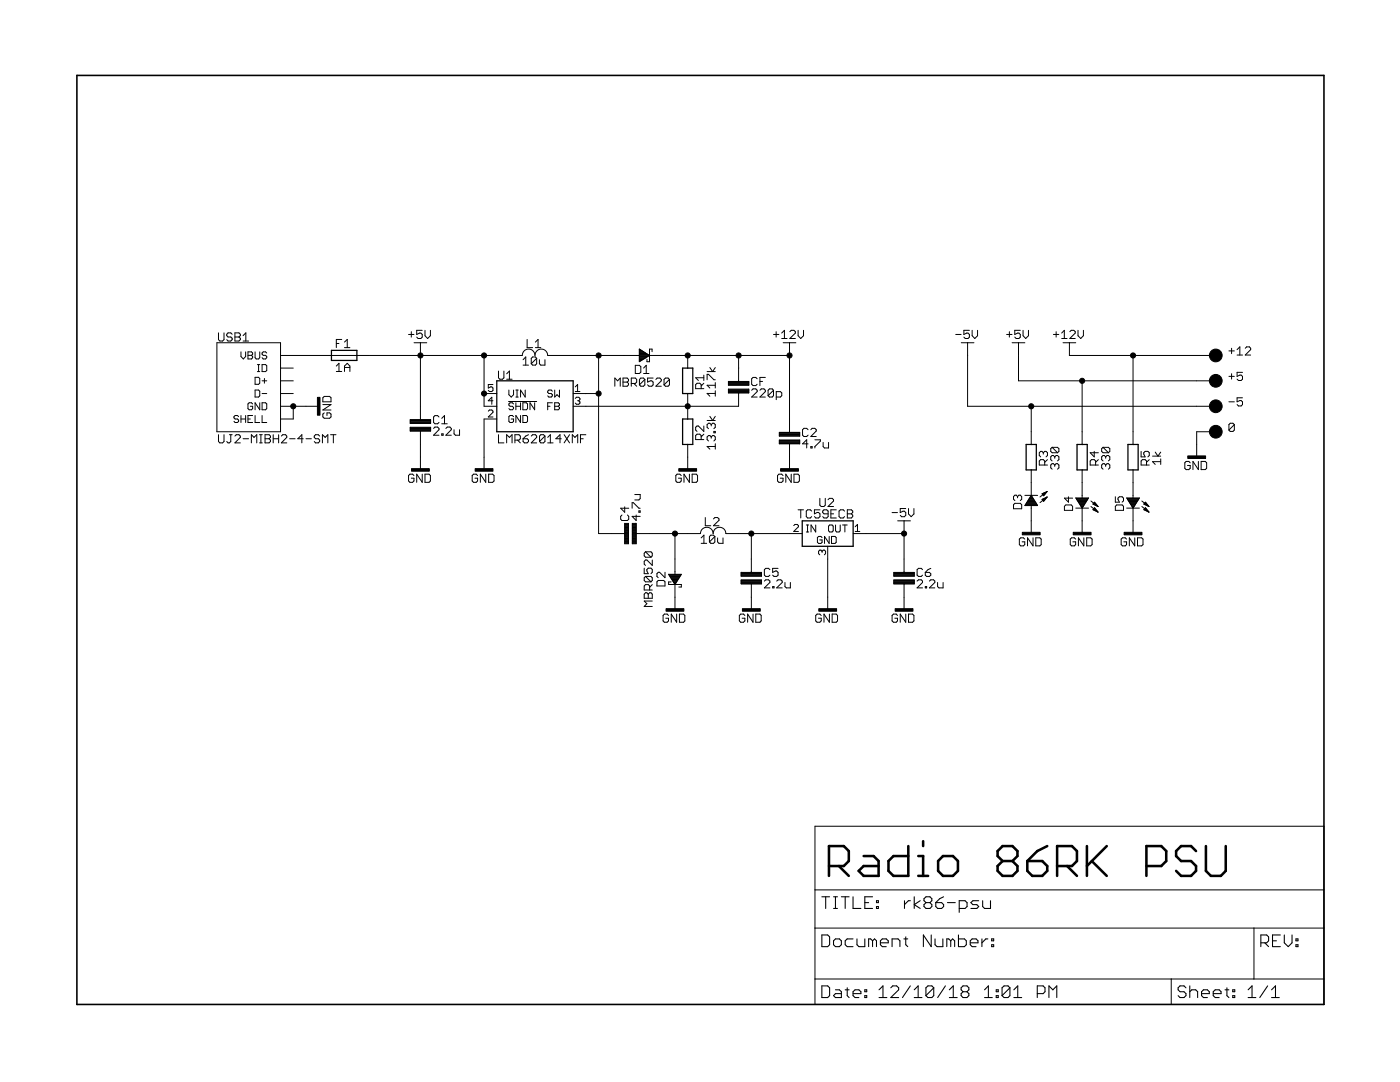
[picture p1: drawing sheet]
<?xml version="1.0" encoding="utf-8"?>
<!DOCTYPE eagle SYSTEM "eagle.dtd">
<eagle version="7.7.0">
<drawing>
<settings>
<setting alwaysvectorfont="yes"/>
<setting verticaltext="up"/>
</settings>
<grid distance="0.1" unitdist="inch" unit="inch" style="lines" multiple="1" display="no" altdistance="0.01" altunitdist="inch" altunit="inch"/>
<schematic xreflabel="%F%N/%S.%C%R" xrefpart="/%S.%C%R">
<libraries>
<library name="frames">
<symbols>
<symbol name="LETTER_L">
<frame x1="0" y1="0" x2="248.92" y2="185.42" columns="12" rows="17" layer="94" border-left="no" border-top="no" border-right="no" border-bottom="no"/>
</symbol>
<symbol name="DOCFIELD">
<wire x1="0" y1="0" x2="71.12" y2="0" width="0.1016" layer="94"/>
<wire x1="101.6" y1="15.24" x2="87.63" y2="15.24" width="0.1016" layer="94"/>
<wire x1="0" y1="0" x2="0" y2="5.08" width="0.1016" layer="94"/>
<wire x1="0" y1="5.08" x2="71.12" y2="5.08" width="0.1016" layer="94"/>
<wire x1="0" y1="5.08" x2="0" y2="15.24" width="0.1016" layer="94"/>
<wire x1="101.6" y1="15.24" x2="101.6" y2="5.08" width="0.1016" layer="94"/>
<wire x1="71.12" y1="5.08" x2="71.12" y2="0" width="0.1016" layer="94"/>
<wire x1="71.12" y1="5.08" x2="87.63" y2="5.08" width="0.1016" layer="94"/>
<wire x1="71.12" y1="0" x2="101.6" y2="0" width="0.1016" layer="94"/>
<wire x1="87.63" y1="15.24" x2="87.63" y2="5.08" width="0.1016" layer="94"/>
<wire x1="87.63" y1="15.24" x2="0" y2="15.24" width="0.1016" layer="94"/>
<wire x1="87.63" y1="5.08" x2="101.6" y2="5.08" width="0.1016" layer="94"/>
<wire x1="101.6" y1="5.08" x2="101.6" y2="0" width="0.1016" layer="94"/>
<wire x1="0" y1="15.24" x2="0" y2="22.86" width="0.1016" layer="94"/>
<wire x1="101.6" y1="35.56" x2="0" y2="35.56" width="0.1016" layer="94"/>
<wire x1="101.6" y1="35.56" x2="101.6" y2="22.86" width="0.1016" layer="94"/>
<wire x1="0" y1="22.86" x2="101.6" y2="22.86" width="0.1016" layer="94"/>
<wire x1="0" y1="22.86" x2="0" y2="35.56" width="0.1016" layer="94"/>
<wire x1="101.6" y1="22.86" x2="101.6" y2="15.24" width="0.1016" layer="94"/>
<text x="1.27" y="1.27" size="2.54" layer="94">Date:</text>
<text x="12.7" y="1.27" size="2.54" layer="94">&gt;LAST_DATE_TIME</text>
<text x="72.39" y="1.27" size="2.54" layer="94">Sheet:</text>
<text x="86.36" y="1.27" size="2.54" layer="94">&gt;SHEET</text>
<text x="88.9" y="11.43" size="2.54" layer="94">REV:</text>
<text x="1.27" y="19.05" size="2.54" layer="94">TITLE:</text>
<text x="1.27" y="11.43" size="2.54" layer="94">Document Number:</text>
<text x="17.78" y="19.05" size="2.54" layer="94">&gt;DRAWING_NAME</text>
</symbol>
</symbols>
<devicesets>
<deviceset name="LETTER_L" prefix="FRAME" uservalue="yes">
<gates>
<gate name="G$1" symbol="LETTER_L" x="0" y="0"/>
<gate name="G$2" symbol="DOCFIELD" x="147.32" y="0" addlevel="must"/>
</gates>
<devices>
<device name="">
<technologies>
<technology name=""/>
</technologies>
</device>
</devices>
</deviceset>
</devicesets>
</library>
<library name="1_eagle_lib">
<symbols>
<symbol name="LMR62014">
<pin name="VIN" x="-10.16" y="2.54" length="short" direction="in"/>
<pin name="SW" x="10.16" y="2.54" length="short" direction="pas" rot="R180"/>
<pin name="!SHDN" x="-10.16" y="0" length="short" direction="in"/>
<pin name="GND" x="-10.16" y="-2.54" length="short" direction="pwr"/>
<pin name="FB" x="10.16" y="0" length="short" direction="in" rot="R180"/>
<wire x1="-7.62" y1="5.08" x2="7.62" y2="5.08" width="0.254" layer="94"/>
<wire x1="7.62" y1="5.08" x2="7.62" y2="-5.08" width="0.254" layer="94"/>
<wire x1="7.62" y1="-5.08" x2="-7.62" y2="-5.08" width="0.254" layer="94"/>
<wire x1="-7.62" y1="-5.08" x2="-7.62" y2="5.08" width="0.254" layer="94"/>
<text x="-7.366" y="5.334" size="1.778" layer="95">&gt;NAME</text>
<text x="-7.366" y="-5.588" size="1.778" layer="96" align="top-left">&gt;VALUE</text>
</symbol>
<symbol name="INDUCTOR">
<pin name="P$1" x="-5.08" y="0" visible="off" length="short" direction="pas" swaplevel="1"/>
<pin name="P$2" x="5.08" y="0" visible="off" length="short" direction="pas" swaplevel="1" rot="R180"/>
<wire x1="-2.54" y1="0" x2="0" y2="0" width="0.1524" layer="94" curve="-180"/>
<wire x1="0" y1="0" x2="2.54" y2="0" width="0.1524" layer="94" curve="-180"/>
<text x="0" y="1.4859" size="1.778" layer="95" align="bottom-center">&gt;NAME</text>
<text x="0" y="-0.2413" size="1.778" layer="96" align="top-center">&gt;VALUE</text>
</symbol>
<symbol name="GND">
<pin name="GND" x="0" y="2.54" visible="off" length="short" direction="sup" rot="R270"/>
<text x="0" y="-0.762" size="1.778" layer="97" align="top-center">&gt;VALUE</text>
<rectangle x1="-1.778" y1="-0.254" x2="1.778" y2="0.254" layer="94"/>
</symbol>
<symbol name="CAPACITOR_FAT">
<pin name="P$1" x="0" y="-2.54" visible="off" length="short" direction="pas" swaplevel="1" rot="R90"/>
<pin name="P$2" x="0" y="5.08" visible="off" length="short" direction="pas" swaplevel="1" rot="R270"/>
<polygon width="0.1524" layer="94">
<vertex x="-2.032" y="2.413"/>
<vertex x="2.032" y="2.413"/>
<vertex x="2.032" y="1.651"/>
<vertex x="-2.032" y="1.651"/>
</polygon>
<polygon width="0.1524" layer="94">
<vertex x="-2.032" y="0.889"/>
<vertex x="2.032" y="0.889"/>
<vertex x="2.032" y="0.127"/>
<vertex x="-2.032" y="0.127"/>
</polygon>
<wire x1="0" y1="2.54" x2="0" y2="2.413" width="0.1524" layer="94"/>
<wire x1="0" y1="0" x2="0" y2="0.127" width="0.1524" layer="94"/>
<text x="2.54" y="1.524" size="1.778" layer="95">&gt;NAME</text>
<text x="2.54" y="1.016" size="1.778" layer="96" align="top-left">&gt;VALUE</text>
</symbol>
<symbol name="+5V">
<pin name="+5V" x="0" y="-2.54" visible="off" length="short" direction="sup" rot="R90"/>
<text x="0" y="0.762" size="1.778" layer="96" align="bottom-center">&gt;VALUE</text>
<wire x1="-1.27" y1="0" x2="0" y2="0" width="0.1524" layer="94"/>
<wire x1="0" y1="0" x2="1.27" y2="0" width="0.1524" layer="94"/>
</symbol>
<symbol name="DIODE_SCHOTTKY">
<wire x1="0" y1="1.27" x2="0" y2="-1.27" width="0.1524" layer="94"/>
<pin name="A" x="-5.08" y="0" visible="off" length="short" direction="pas"/>
<pin name="K" x="2.54" y="0" visible="off" length="short" direction="pas" rot="R180"/>
<wire x1="-2.54" y1="0" x2="-2.032" y2="0" width="0.1524" layer="94"/>
<text x="-1.27" y="-1.905" size="1.778" layer="95" rot="R180" align="bottom-center">&gt;NAME</text>
<text x="-1.27" y="-4.445" size="1.778" layer="96" align="top-center">&gt;VALUE</text>
<polygon width="0.1524" layer="94">
<vertex x="-2.032" y="1.27"/>
<vertex x="0" y="0"/>
<vertex x="-2.032" y="-1.27"/>
</polygon>
<wire x1="0" y1="1.27" x2="0.508" y2="1.27" width="0.1524" layer="94"/>
<wire x1="0.508" y1="1.27" x2="0.508" y2="0.762" width="0.1524" layer="94"/>
<wire x1="0" y1="-1.27" x2="-0.508" y2="-1.27" width="0.1524" layer="94"/>
<wire x1="-0.508" y1="-1.27" x2="-0.508" y2="-0.762" width="0.1524" layer="94"/>
</symbol>
<symbol name="RESISTOR">
<wire x1="-2.54" y1="1.016" x2="2.54" y2="1.016" width="0.254" layer="94"/>
<wire x1="2.54" y1="1.016" x2="2.54" y2="0" width="0.254" layer="94"/>
<wire x1="2.54" y1="0" x2="2.54" y2="-1.016" width="0.254" layer="94"/>
<wire x1="2.54" y1="-1.016" x2="-2.54" y2="-1.016" width="0.254" layer="94"/>
<wire x1="-2.54" y1="-1.016" x2="-2.54" y2="0" width="0.254" layer="94"/>
<pin name="P$1" x="-5.08" y="0" visible="off" length="short" direction="pas" swaplevel="1"/>
<pin name="P$2" x="5.08" y="0" visible="off" length="short" direction="pas" swaplevel="1" rot="R180"/>
<wire x1="-2.54" y1="0" x2="-2.54" y2="1.016" width="0.254" layer="94"/>
<text x="0" y="-3.81" size="1.778" layer="96" align="top-center">&gt;VALUE</text>
<text x="0" y="-1.524" size="1.778" layer="95" rot="R180" align="bottom-center">&gt;NAME</text>
</symbol>
<symbol name="+12V">
<pin name="+12V" x="0" y="-2.54" visible="off" length="short" direction="sup" rot="R90"/>
<text x="0" y="0.762" size="1.778" layer="96" align="bottom-center">&gt;VALUE</text>
<wire x1="-1.27" y1="0" x2="0" y2="0" width="0.1524" layer="94"/>
<wire x1="0" y1="0" x2="1.27" y2="0" width="0.1524" layer="94"/>
</symbol>
<symbol name="VREG_3PIN_FIXED">
<pin name="IN" x="-7.62" y="0" visible="pad" length="short" direction="in"/>
<pin name="OUT" x="7.62" y="0" visible="pad" length="short" direction="pas" rot="R180"/>
<pin name="GND" x="0" y="-5.08" visible="pad" length="short" direction="pwr" rot="R90"/>
<wire x1="-5.08" y1="2.54" x2="5.08" y2="2.54" width="0.254" layer="94"/>
<wire x1="5.08" y1="2.54" x2="5.08" y2="-2.54" width="0.254" layer="94"/>
<wire x1="5.08" y1="-2.54" x2="-5.08" y2="-2.54" width="0.254" layer="94"/>
<wire x1="-5.08" y1="-2.54" x2="-5.08" y2="2.54" width="0.254" layer="94"/>
<text x="0" y="-2.032" size="1.524" layer="97" align="bottom-center">GND</text>
<text x="-4.318" y="1.016" size="1.524" layer="97" align="center-left">IN</text>
<text x="4.318" y="1.016" size="1.524" layer="97" align="center-right">OUT</text>
<text x="0" y="5.334" size="1.778" layer="95" align="bottom-center">&gt;NAME</text>
<text x="-0.254" y="3.048" size="1.778" layer="96" align="bottom-center">&gt;VALUE</text>
</symbol>
<symbol name="-5V">
<pin name="-5V" x="0" y="-2.54" visible="off" length="short" direction="sup" rot="R90"/>
<text x="0" y="0.762" size="1.778" layer="96" align="bottom-center">&gt;VALUE</text>
<wire x1="-1.27" y1="0" x2="0" y2="0" width="0.1524" layer="94"/>
<wire x1="0" y1="0" x2="1.27" y2="0" width="0.1524" layer="94"/>
</symbol>
<symbol name="USB5">
<pin name="GND" x="10.16" y="-2.54" visible="pin" length="short" direction="pas" rot="R180"/>
<pin name="D+" x="10.16" y="2.54" visible="pin" length="short" direction="pas" rot="R180"/>
<pin name="ID" x="10.16" y="5.08" visible="pin" length="short" direction="pas" rot="R180"/>
<pin name="SHELL" x="10.16" y="-5.08" visible="pin" length="short" direction="pas" rot="R180"/>
<pin name="D-" x="10.16" y="0" visible="pin" length="short" direction="pas" rot="R180"/>
<wire x1="7.62" y1="10.16" x2="7.62" y2="-7.62" width="0.1524" layer="94"/>
<wire x1="7.62" y1="-7.62" x2="-5.08" y2="-7.62" width="0.1524" layer="94"/>
<wire x1="-5.08" y1="-7.62" x2="-5.08" y2="10.16" width="0.1524" layer="94"/>
<wire x1="-5.08" y1="10.16" x2="7.62" y2="10.16" width="0.1524" layer="94"/>
<text x="-4.826" y="10.414" size="1.778" layer="95">&gt;NAME</text>
<text x="-4.826" y="-8.128" size="1.778" layer="96" align="top-left">&gt;VALUE</text>
<pin name="VBUS" x="10.16" y="7.62" visible="pin" length="short" direction="pas" rot="R180"/>
</symbol>
<symbol name="FUSE">
<wire x1="-2.54" y1="1.016" x2="2.54" y2="1.016" width="0.254" layer="94"/>
<wire x1="2.54" y1="1.016" x2="2.54" y2="0" width="0.254" layer="94"/>
<wire x1="2.54" y1="0" x2="2.54" y2="-1.016" width="0.254" layer="94"/>
<wire x1="2.54" y1="-1.016" x2="-2.54" y2="-1.016" width="0.254" layer="94"/>
<wire x1="-2.54" y1="-1.016" x2="-2.54" y2="0" width="0.254" layer="94"/>
<pin name="P$1" x="-5.08" y="0" visible="off" length="short" direction="pas" swaplevel="1"/>
<pin name="P$2" x="5.08" y="0" visible="off" length="short" direction="pas" swaplevel="1" rot="R180"/>
<text x="0" y="-1.5113" size="1.778" layer="96" align="top-center">&gt;VALUE</text>
<text x="0" y="1.4859" size="1.778" layer="95" align="bottom-center">&gt;NAME</text>
<wire x1="-2.54" y1="0" x2="-2.54" y2="1.016" width="0.254" layer="94"/>
<wire x1="-2.54" y1="0" x2="2.54" y2="0" width="0.1524" layer="94"/>
</symbol>
<symbol name="WIREPAD">
<circle x="1.27" y="0" radius="1.27" width="0" layer="94"/>
<text x="3.81" y="0" size="1.778" layer="95">&gt;NAME</text>
<pin name="P$1" x="-2.54" y="0" visible="off" length="short" direction="pas"/>
</symbol>
<symbol name="DIODE_LED">
<text x="-1.11125" y="-1.8415" size="1.778" layer="95" align="top-center">&gt;NAME</text>
<text x="-1.11125" y="-3.8735" size="1.778" layer="96" align="top-center">&gt;VALUE</text>
<wire x1="0" y1="1.27" x2="0" y2="-1.27" width="0.1524" layer="94"/>
<pin name="A" x="-5.08" y="0" visible="off" length="short" direction="pas"/>
<pin name="K" x="2.54" y="0" visible="off" length="short" direction="pas" rot="R180"/>
<wire x1="-2.54" y1="0" x2="-2.032" y2="0" width="0.1524" layer="94"/>
<polygon width="0.1524" layer="94">
<vertex x="-2.032" y="1.27"/>
<vertex x="0" y="0"/>
<vertex x="-2.032" y="-1.27"/>
</polygon>
<wire x1="-1.42875" y1="1.74625" x2="-0.3175" y2="3.175" width="0.1524" layer="94"/>
<wire x1="-0.3175" y1="1.74625" x2="0.79375" y2="3.175" width="0.1524" layer="94"/>
<polygon width="0.1524" layer="94">
<vertex x="-0.3175" y="3.175"/>
<vertex x="-1.190228125" y="2.47083125"/>
<vertex x="-0.79906875" y="2.1533375"/>
</polygon>
<polygon width="0.1524" layer="94">
<vertex x="0.79375" y="3.175"/>
<vertex x="-0.078978125" y="2.47083125"/>
<vertex x="0.31218125" y="2.1533375"/>
</polygon>
</symbol>
</symbols>
<devicesets>
<deviceset name="LMR62014" prefix="U">
<gates>
<gate name="G$1" symbol="LMR62014" x="0" y="0"/>
</gates>
<devices>
<device name="XMF" package="SOT23-5">
<connects>
<connect gate="G$1" pin="!SHDN" pad="4"/>
<connect gate="G$1" pin="FB" pad="3"/>
<connect gate="G$1" pin="GND" pad="2"/>
<connect gate="G$1" pin="SW" pad="1"/>
<connect gate="G$1" pin="VIN" pad="5"/>
</connects>
<technologies>
<technology name=""/>
</technologies>
</device>
</devices>
</deviceset>
<deviceset name="INDUCTOR_FIXED" prefix="L" uservalue="yes">
<gates>
<gate name="G$1" symbol="INDUCTOR" x="0" y="0"/>
</gates>
<devices>
<device name="XFL4020" package="COILCRAFT_XFL4020">
<connects>
<connect gate="G$1" pin="P$1" pad="1"/>
<connect gate="G$1" pin="P$2" pad="2"/>
</connects>
<technologies>
<technology name=""/>
</technologies>
</device>
<device name="XTL7030" package="COILCRAFT_XTL7030">
<connects>
<connect gate="G$1" pin="P$1" pad="1"/>
<connect gate="G$1" pin="P$2" pad="2"/>
</connects>
<technologies>
<technology name=""/>
</technologies>
</device>
<device name="0603" package="0603">
<connects>
<connect gate="G$1" pin="P$1" pad="1"/>
<connect gate="G$1" pin="P$2" pad="2"/>
</connects>
<technologies>
<technology name=""/>
</technologies>
</device>
<device name="0805" package="0805">
<connects>
<connect gate="G$1" pin="P$1" pad="1"/>
<connect gate="G$1" pin="P$2" pad="2"/>
</connects>
<technologies>
<technology name=""/>
</technologies>
</device>
<device name="1206" package="1206">
<connects>
<connect gate="G$1" pin="P$1" pad="1"/>
<connect gate="G$1" pin="P$2" pad="2"/>
</connects>
<technologies>
<technology name=""/>
</technologies>
</device>
<device name="SRN6045TA" package="BOUNRNS_SRN6045TA">
<connects>
<connect gate="G$1" pin="P$1" pad="P$1"/>
<connect gate="G$1" pin="P$2" pad="P$2"/>
</connects>
<technologies>
<technology name=""/>
</technologies>
</device>
</devices>
</deviceset>
<deviceset name="GND" prefix="GND">
<gates>
<gate name="GND" symbol="GND" x="0" y="0"/>
</gates>
<devices>
<device name="">
<technologies>
<technology name=""/>
</technologies>
</device>
</devices>
</deviceset>
<deviceset name="CAPACITOR_SMD" prefix="C" uservalue="yes">
<gates>
<gate name="G$1" symbol="CAPACITOR_FAT" x="0" y="-2.54"/>
</gates>
<devices>
<device name="0603" package="0603">
<connects>
<connect gate="G$1" pin="P$1" pad="1"/>
<connect gate="G$1" pin="P$2" pad="2"/>
</connects>
<technologies>
<technology name=""/>
</technologies>
</device>
<device name="0805" package="0805">
<connects>
<connect gate="G$1" pin="P$1" pad="1"/>
<connect gate="G$1" pin="P$2" pad="2"/>
</connects>
<technologies>
<technology name=""/>
</technologies>
</device>
<device name="1206" package="1206">
<connects>
<connect gate="G$1" pin="P$1" pad="1"/>
<connect gate="G$1" pin="P$2" pad="2"/>
</connects>
<technologies>
<technology name=""/>
</technologies>
</device>
</devices>
</deviceset>
<deviceset name="+5V" prefix="+5V">
<gates>
<gate name="+5V" symbol="+5V" x="0" y="0"/>
</gates>
<devices>
<device name="">
<technologies>
<technology name=""/>
</technologies>
</device>
</devices>
</deviceset>
<deviceset name="MBR0520" prefix="D">
<gates>
<gate name="G$1" symbol="DIODE_SCHOTTKY" x="0" y="0"/>
</gates>
<devices>
<device name="" package="SOD123">
<connects>
<connect gate="G$1" pin="A" pad="A"/>
<connect gate="G$1" pin="K" pad="K"/>
</connects>
<technologies>
<technology name=""/>
</technologies>
</device>
</devices>
</deviceset>
<deviceset name="RESISTOR" prefix="R" uservalue="yes">
<gates>
<gate name="G$1" symbol="RESISTOR" x="0" y="0"/>
</gates>
<devices>
<device name="50" package="CMF50">
<connects>
<connect gate="G$1" pin="P$1" pad="1"/>
<connect gate="G$1" pin="P$2" pad="2"/>
</connects>
<technologies>
<technology name=""/>
</technologies>
</device>
<device name="55" package="CMF55">
<connects>
<connect gate="G$1" pin="P$1" pad="1"/>
<connect gate="G$1" pin="P$2" pad="2"/>
</connects>
<technologies>
<technology name=""/>
</technologies>
</device>
<device name="60" package="CMF60">
<connects>
<connect gate="G$1" pin="P$1" pad="1"/>
<connect gate="G$1" pin="P$2" pad="2"/>
</connects>
<technologies>
<technology name=""/>
</technologies>
</device>
<device name="70" package="CMF70">
<connects>
<connect gate="G$1" pin="P$1" pad="1"/>
<connect gate="G$1" pin="P$2" pad="2"/>
</connects>
<technologies>
<technology name=""/>
</technologies>
</device>
<device name="50(V)" package="CMF50_VERTICAL">
<connects>
<connect gate="G$1" pin="P$1" pad="1"/>
<connect gate="G$1" pin="P$2" pad="2"/>
</connects>
<technologies>
<technology name=""/>
</technologies>
</device>
<device name="55(V)" package="CMF55_VERTICAL">
<connects>
<connect gate="G$1" pin="P$1" pad="1"/>
<connect gate="G$1" pin="P$2" pad="2"/>
</connects>
<technologies>
<technology name=""/>
</technologies>
</device>
<device name="60(V)" package="CMF60_VERTICAL">
<connects>
<connect gate="G$1" pin="P$1" pad="1"/>
<connect gate="G$1" pin="P$2" pad="2"/>
</connects>
<technologies>
<technology name=""/>
</technologies>
</device>
<device name="70(V)" package="CMF70_VERTICAL">
<connects>
<connect gate="G$1" pin="P$1" pad="1"/>
<connect gate="G$1" pin="P$2" pad="2"/>
</connects>
<technologies>
<technology name=""/>
</technologies>
</device>
<device name="MMA0204" package="MMA0204">
<connects>
<connect gate="G$1" pin="P$1" pad="1"/>
<connect gate="G$1" pin="P$2" pad="2"/>
</connects>
<technologies>
<technology name=""/>
</technologies>
</device>
<device name="MMB0207" package="MMB0207">
<connects>
<connect gate="G$1" pin="P$1" pad="1"/>
<connect gate="G$1" pin="P$2" pad="2"/>
</connects>
<technologies>
<technology name=""/>
</technologies>
</device>
<device name="MMU0102" package="MMU0102">
<connects>
<connect gate="G$1" pin="P$1" pad="1"/>
<connect gate="G$1" pin="P$2" pad="2"/>
</connects>
<technologies>
<technology name=""/>
</technologies>
</device>
<device name="0603" package="0603">
<connects>
<connect gate="G$1" pin="P$1" pad="1"/>
<connect gate="G$1" pin="P$2" pad="2"/>
</connects>
<technologies>
<technology name=""/>
</technologies>
</device>
<device name="0805" package="0805">
<connects>
<connect gate="G$1" pin="P$1" pad="1"/>
<connect gate="G$1" pin="P$2" pad="2"/>
</connects>
<technologies>
<technology name=""/>
</technologies>
</device>
<device name="1206" package="1206">
<connects>
<connect gate="G$1" pin="P$1" pad="1"/>
<connect gate="G$1" pin="P$2" pad="2"/>
</connects>
<technologies>
<technology name=""/>
</technologies>
</device>
<device name="RWS7" package="RWS7">
<connects>
<connect gate="G$1" pin="P$1" pad="1"/>
<connect gate="G$1" pin="P$2" pad="2"/>
</connects>
<technologies>
<technology name=""/>
</technologies>
</device>
<device name="2512" package="2512">
<connects>
<connect gate="G$1" pin="P$1" pad="P$1"/>
<connect gate="G$1" pin="P$2" pad="P$2"/>
</connects>
<technologies>
<technology name=""/>
</technologies>
</device>
<device name="_MK" package="CADDOCK_MK">
<connects>
<connect gate="G$1" pin="P$1" pad="1"/>
<connect gate="G$1" pin="P$2" pad="2"/>
</connects>
<technologies>
<technology name=""/>
</technologies>
</device>
</devices>
</deviceset>
<deviceset name="+12V" prefix="+12V">
<gates>
<gate name="+12V" symbol="+12V" x="0" y="0"/>
</gates>
<devices>
<device name="">
<technologies>
<technology name=""/>
</technologies>
</device>
</devices>
</deviceset>
<deviceset name="TC59" prefix="U">
<gates>
<gate name="G$1" symbol="VREG_3PIN_FIXED" x="0" y="0"/>
</gates>
<devices>
<device name="ECB" package="SOT23-3">
<connects>
<connect gate="G$1" pin="GND" pad="3"/>
<connect gate="G$1" pin="IN" pad="2"/>
<connect gate="G$1" pin="OUT" pad="1"/>
</connects>
<technologies>
<technology name=""/>
</technologies>
</device>
</devices>
</deviceset>
<deviceset name="-5V" prefix="-5V">
<gates>
<gate name="-5V" symbol="-5V" x="0" y="0"/>
</gates>
<devices>
<device name="">
<technologies>
<technology name=""/>
</technologies>
</device>
</devices>
</deviceset>
<deviceset name="USB" prefix="USB">
<gates>
<gate name="G$1" symbol="USB5" x="0" y="-2.54"/>
</gates>
<devices>
<device name="_UE25BE5510H" package="UE25BE5510H">
<connects>
<connect gate="G$1" pin="D+" pad="3"/>
<connect gate="G$1" pin="D-" pad="2"/>
<connect gate="G$1" pin="GND" pad="5"/>
<connect gate="G$1" pin="ID" pad="4"/>
<connect gate="G$1" pin="SHELL" pad="CASE1 CASE2"/>
<connect gate="G$1" pin="VBUS" pad="1"/>
</connects>
<technologies>
<technology name=""/>
</technologies>
</device>
<device name="UJ2-MIBH2-4-SMT" package="UJ2-MIBH2-4-SMT">
<connects>
<connect gate="G$1" pin="D+" pad="3"/>
<connect gate="G$1" pin="D-" pad="2"/>
<connect gate="G$1" pin="GND" pad="5"/>
<connect gate="G$1" pin="ID" pad="4"/>
<connect gate="G$1" pin="SHELL" pad="S1 S2 S3 S4 S5"/>
<connect gate="G$1" pin="VBUS" pad="1"/>
</connects>
<technologies>
<technology name=""/>
</technologies>
</device>
</devices>
</deviceset>
<deviceset name="FUSE" prefix="F">
<gates>
<gate name="G$1" symbol="FUSE" x="0" y="0"/>
</gates>
<devices>
<device name="1812" package="1812">
<connects>
<connect gate="G$1" pin="P$1" pad="P$1"/>
<connect gate="G$1" pin="P$2" pad="P$2"/>
</connects>
<technologies>
<technology name=""/>
</technologies>
</device>
</devices>
</deviceset>
<deviceset name="WIREPAD" prefix="W">
<gates>
<gate name="PAD" symbol="WIREPAD" x="0" y="0"/>
</gates>
<devices>
<device name="_BOX" package="WIREPAD_BOX">
<connects>
<connect gate="PAD" pin="P$1" pad="P$1"/>
</connects>
<technologies>
<technology name=""/>
</technologies>
</device>
<device name="" package="WIREPAD">
<connects>
<connect gate="PAD" pin="P$1" pad="P$1"/>
</connects>
<technologies>
<technology name=""/>
</technologies>
</device>
<device name="_NT" package="WIREPAD_NOTHERMALS">
<connects>
<connect gate="PAD" pin="P$1" pad="P$1"/>
</connects>
<technologies>
<technology name=""/>
</technologies>
</device>
<device name="0.1" package="WIREPAD_0.10">
<connects>
<connect gate="PAD" pin="P$1" pad="P$1"/>
</connects>
<technologies>
<technology name=""/>
</technologies>
</device>
<device name="B.1" package="WIREPAD_0.10_BOX">
<connects>
<connect gate="PAD" pin="P$1" pad="P$1"/>
</connects>
<technologies>
<technology name=""/>
</technologies>
</device>
<device name="0.15" package="WIREPAD_0.15">
<connects>
<connect gate="PAD" pin="P$1" pad="P$1"/>
</connects>
<technologies>
<technology name=""/>
</technologies>
</device>
<device name="B.15" package="WIREPAD_0.15_BOX">
<connects>
<connect gate="PAD" pin="P$1" pad="P$1"/>
</connects>
<technologies>
<technology name=""/>
</technologies>
</device>
</devices>
</deviceset>
<deviceset name="LED" prefix="D" uservalue="yes">
<gates>
<gate name="G$1" symbol="DIODE_LED" x="0" y="0"/>
</gates>
<devices>
<device name="3MM" package="LED3MM">
<connects>
<connect gate="G$1" pin="A" pad="A"/>
<connect gate="G$1" pin="K" pad="K"/>
</connects>
<technologies>
<technology name=""/>
</technologies>
</device>
<device name="5MM" package="LED5MM">
<connects>
<connect gate="G$1" pin="A" pad="A"/>
<connect gate="G$1" pin="K" pad="K"/>
</connects>
<technologies>
<technology name=""/>
</technologies>
</device>
<device name="0805" package="0805POL">
<connects>
<connect gate="G$1" pin="A" pad="A"/>
<connect gate="G$1" pin="K" pad="K"/>
</connects>
<technologies>
<technology name=""/>
</technologies>
</device>
</devices>
</deviceset>
</devicesets>
</library>
</libraries>
<attributes>
</attributes>
<variantdefs>
</variantdefs>
<classes>
<class number="0" name="default" width="0" drill="0">
</class>
</classes>
<parts>
<part name="FRAME1" library="frames" deviceset="LETTER_L" device=""/>
<part name="U1" library="1_eagle_lib" deviceset="LMR62014" device="XMF"/>
<part name="L1" library="1_eagle_lib" deviceset="INDUCTOR_FIXED" device="SRN6045TA" value="10u"/>
<part name="GND1" library="1_eagle_lib" deviceset="GND" device=""/>
<part name="C1" library="1_eagle_lib" deviceset="CAPACITOR_SMD" device="1206" value="2.2u"/>
<part name="C2" library="1_eagle_lib" deviceset="CAPACITOR_SMD" device="1206" value="4.7u"/>
<part name="GND2" library="1_eagle_lib" deviceset="GND" device=""/>
<part name="+5V1" library="1_eagle_lib" deviceset="+5V" device=""/>
<part name="D1" library="1_eagle_lib" deviceset="MBR0520" device=""/>
<part name="R1" library="1_eagle_lib" deviceset="RESISTOR" device="0805" value="117k"/>
<part name="R2" library="1_eagle_lib" deviceset="RESISTOR" device="0805" value="13.3k"/>
<part name="GND3" library="1_eagle_lib" deviceset="GND" device=""/>
<part name="CF" library="1_eagle_lib" deviceset="CAPACITOR_SMD" device="0805" value="220p"/>
<part name="GND4" library="1_eagle_lib" deviceset="GND" device=""/>
<part name="+12V1" library="1_eagle_lib" deviceset="+12V" device=""/>
<part name="C4" library="1_eagle_lib" deviceset="CAPACITOR_SMD" device="1206" value="4.7u"/>
<part name="D2" library="1_eagle_lib" deviceset="MBR0520" device=""/>
<part name="GND5" library="1_eagle_lib" deviceset="GND" device=""/>
<part name="L2" library="1_eagle_lib" deviceset="INDUCTOR_FIXED" device="SRN6045TA" value="10u"/>
<part name="C5" library="1_eagle_lib" deviceset="CAPACITOR_SMD" device="1206" value="2.2u"/>
<part name="GND6" library="1_eagle_lib" deviceset="GND" device=""/>
<part name="U2" library="1_eagle_lib" deviceset="TC59" device="ECB"/>
<part name="GND7" library="1_eagle_lib" deviceset="GND" device=""/>
<part name="C6" library="1_eagle_lib" deviceset="CAPACITOR_SMD" device="1206" value="2.2u"/>
<part name="GND8" library="1_eagle_lib" deviceset="GND" device=""/>
<part name="-5V1" library="1_eagle_lib" deviceset="-5V" device=""/>
<part name="USB1" library="1_eagle_lib" deviceset="USB" device="UJ2-MIBH2-4-SMT" value="UJ2-MIBH2-4-SMT"/>
<part name="GND9" library="1_eagle_lib" deviceset="GND" device=""/>
<part name="F1" library="1_eagle_lib" deviceset="FUSE" device="1812" value="1A"/>
<part name="+12" library="1_eagle_lib" deviceset="WIREPAD" device="_BOX"/>
<part name="+5" library="1_eagle_lib" deviceset="WIREPAD" device="_BOX"/>
<part name="-5" library="1_eagle_lib" deviceset="WIREPAD" device="_BOX"/>
<part name="0" library="1_eagle_lib" deviceset="WIREPAD" device="_BOX"/>
<part name="GND10" library="1_eagle_lib" deviceset="GND" device=""/>
<part name="+12V2" library="1_eagle_lib" deviceset="+12V" device=""/>
<part name="+5V2" library="1_eagle_lib" deviceset="+5V" device=""/>
<part name="-5V2" library="1_eagle_lib" deviceset="-5V" device=""/>
<part name="R3" library="1_eagle_lib" deviceset="RESISTOR" device="0805" value="330"/>
<part name="R4" library="1_eagle_lib" deviceset="RESISTOR" device="0805" value="330"/>
<part name="R5" library="1_eagle_lib" deviceset="RESISTOR" device="0805" value="1k"/>
<part name="D3" library="1_eagle_lib" deviceset="LED" device="0805"/>
<part name="D4" library="1_eagle_lib" deviceset="LED" device="0805"/>
<part name="D5" library="1_eagle_lib" deviceset="LED" device="0805"/>
<part name="GND11" library="1_eagle_lib" deviceset="GND" device=""/>
<part name="GND12" library="1_eagle_lib" deviceset="GND" device=""/>
<part name="GND13" library="1_eagle_lib" deviceset="GND" device=""/>
</parts>
<sheets>
<sheet>
<plain>
<text x="149.86" y="25.4" size="6.4516" layer="97">Radio 86RK PSU</text>
</plain>
<instances>
<instance part="FRAME1" gate="G$1" x="0" y="0"/>
<instance part="FRAME1" gate="G$2" x="147.32" y="0"/>
<instance part="U1" gate="G$1" x="91.44" y="119.38"/>
<instance part="L1" gate="G$1" x="91.44" y="129.54"/>
<instance part="GND1" gate="GND" x="81.28" y="106.68"/>
<instance part="C1" gate="G$1" x="68.58" y="114.3"/>
<instance part="C2" gate="G$1" x="142.24" y="111.76"/>
<instance part="GND2" gate="GND" x="68.58" y="106.68"/>
<instance part="+5V1" gate="+5V" x="68.58" y="132.08"/>
<instance part="D1" gate="G$1" x="114.3" y="129.54"/>
<instance part="R1" gate="G$1" x="121.92" y="124.46" rot="R90"/>
<instance part="R2" gate="G$1" x="121.92" y="114.3" rot="R90"/>
<instance part="GND3" gate="GND" x="121.92" y="106.68"/>
<instance part="CF" gate="G$1" x="132.08" y="121.92"/>
<instance part="GND4" gate="GND" x="142.24" y="106.68"/>
<instance part="+12V1" gate="+12V" x="142.24" y="132.08"/>
<instance part="C4" gate="G$1" x="111.76" y="93.98" rot="R90"/>
<instance part="D2" gate="G$1" x="119.38" y="83.82" rot="R270"/>
<instance part="GND5" gate="GND" x="119.38" y="78.74"/>
<instance part="L2" gate="G$1" x="127" y="93.98"/>
<instance part="C5" gate="G$1" x="134.62" y="83.82"/>
<instance part="GND6" gate="GND" x="134.62" y="78.74"/>
<instance part="U2" gate="G$1" x="149.86" y="93.98"/>
<instance part="GND7" gate="GND" x="149.86" y="78.74"/>
<instance part="C6" gate="G$1" x="165.1" y="83.82"/>
<instance part="GND8" gate="GND" x="165.1" y="78.74"/>
<instance part="-5V1" gate="-5V" x="165.1" y="96.52"/>
<instance part="USB1" gate="G$1" x="33.02" y="121.92"/>
<instance part="GND9" gate="GND" x="48.26" y="119.38" rot="R90"/>
<instance part="F1" gate="G$1" x="53.34" y="129.54"/>
<instance part="+12" gate="PAD" x="226.06" y="129.54"/>
<instance part="+5" gate="PAD" x="226.06" y="124.46"/>
<instance part="-5" gate="PAD" x="226.06" y="119.38"/>
<instance part="0" gate="PAD" x="226.06" y="114.3"/>
<instance part="GND10" gate="GND" x="223.52" y="109.22"/>
<instance part="+12V2" gate="+12V" x="198.12" y="132.08"/>
<instance part="+5V2" gate="+5V" x="187.96" y="132.08"/>
<instance part="-5V2" gate="-5V" x="177.8" y="132.08"/>
<instance part="R3" gate="G$1" x="190.5" y="109.22" rot="R90"/>
<instance part="R4" gate="G$1" x="200.66" y="109.22" rot="R90"/>
<instance part="R5" gate="G$1" x="210.82" y="109.22" rot="R90"/>
<instance part="D3" gate="G$1" x="190.5" y="101.6" rot="MR90"/>
<instance part="D4" gate="G$1" x="200.66" y="99.06" rot="R270"/>
<instance part="D5" gate="G$1" x="210.82" y="99.06" rot="R270"/>
<instance part="GND11" gate="GND" x="190.5" y="93.98"/>
<instance part="GND12" gate="GND" x="200.66" y="93.98"/>
<instance part="GND13" gate="GND" x="210.82" y="93.98"/>
</instances>
<busses>
</busses>
<nets>
<net name="N$2" class="0">
<segment>
<pinref part="L1" gate="G$1" pin="P$2"/>
<wire x1="96.52" y1="129.54" x2="104.14" y2="129.54" width="0.1524" layer="91"/>
<pinref part="U1" gate="G$1" pin="SW"/>
<wire x1="104.14" y1="129.54" x2="104.14" y2="121.92" width="0.1524" layer="91"/>
<wire x1="104.14" y1="121.92" x2="101.6" y2="121.92" width="0.1524" layer="91"/>
<pinref part="D1" gate="G$1" pin="A"/>
<wire x1="109.22" y1="129.54" x2="104.14" y2="129.54" width="0.1524" layer="91"/>
<junction x="104.14" y="129.54"/>
<pinref part="C4" gate="G$1" pin="P$2"/>
<wire x1="106.68" y1="93.98" x2="104.14" y2="93.98" width="0.1524" layer="91"/>
<wire x1="104.14" y1="93.98" x2="104.14" y2="121.92" width="0.1524" layer="91"/>
<junction x="104.14" y="121.92"/>
</segment>
</net>
<net name="GND" class="0">
<segment>
<pinref part="U1" gate="G$1" pin="GND"/>
<pinref part="GND1" gate="GND" pin="GND"/>
<wire x1="81.28" y1="116.84" x2="81.28" y2="109.22" width="0.1524" layer="91"/>
</segment>
<segment>
<pinref part="C1" gate="G$1" pin="P$1"/>
<wire x1="68.58" y1="111.76" x2="68.58" y2="109.22" width="0.1524" layer="91"/>
<pinref part="GND2" gate="GND" pin="GND"/>
</segment>
<segment>
<pinref part="R2" gate="G$1" pin="P$1"/>
<pinref part="GND3" gate="GND" pin="GND"/>
</segment>
<segment>
<pinref part="C2" gate="G$1" pin="P$1"/>
<pinref part="GND4" gate="GND" pin="GND"/>
</segment>
<segment>
<pinref part="D2" gate="G$1" pin="K"/>
<pinref part="GND5" gate="GND" pin="GND"/>
</segment>
<segment>
<pinref part="C5" gate="G$1" pin="P$1"/>
<pinref part="GND6" gate="GND" pin="GND"/>
</segment>
<segment>
<pinref part="U2" gate="G$1" pin="GND"/>
<pinref part="GND7" gate="GND" pin="GND"/>
<wire x1="149.86" y1="81.28" x2="149.86" y2="88.9" width="0.1524" layer="91"/>
</segment>
<segment>
<pinref part="C6" gate="G$1" pin="P$1"/>
<pinref part="GND8" gate="GND" pin="GND"/>
</segment>
<segment>
<pinref part="USB1" gate="G$1" pin="GND"/>
<wire x1="43.18" y1="119.38" x2="43.18" y2="116.84" width="0.1524" layer="91"/>
<pinref part="USB1" gate="G$1" pin="SHELL"/>
<pinref part="GND9" gate="GND" pin="GND"/>
<wire x1="45.72" y1="119.38" x2="43.18" y2="119.38" width="0.1524" layer="91"/>
<junction x="43.18" y="119.38"/>
</segment>
<segment>
<pinref part="0" gate="PAD" pin="P$1"/>
<pinref part="GND10" gate="GND" pin="GND"/>
<wire x1="223.52" y1="114.3" x2="223.52" y2="111.76" width="0.1524" layer="91"/>
</segment>
<segment>
<pinref part="D3" gate="G$1" pin="A"/>
<pinref part="GND11" gate="GND" pin="GND"/>
</segment>
<segment>
<pinref part="D4" gate="G$1" pin="K"/>
<pinref part="GND12" gate="GND" pin="GND"/>
</segment>
<segment>
<pinref part="D5" gate="G$1" pin="K"/>
<pinref part="GND13" gate="GND" pin="GND"/>
</segment>
</net>
<net name="+5V" class="0">
<segment>
<pinref part="L1" gate="G$1" pin="P$1"/>
<wire x1="86.36" y1="129.54" x2="81.28" y2="129.54" width="0.1524" layer="91"/>
<wire x1="81.28" y1="129.54" x2="81.28" y2="121.92" width="0.1524" layer="91"/>
<pinref part="U1" gate="G$1" pin="VIN"/>
<pinref part="U1" gate="G$1" pin="!SHDN"/>
<wire x1="81.28" y1="119.38" x2="81.28" y2="121.92" width="0.1524" layer="91"/>
<junction x="81.28" y="121.92"/>
<pinref part="C1" gate="G$1" pin="P$2"/>
<wire x1="68.58" y1="119.38" x2="68.58" y2="129.54" width="0.1524" layer="91"/>
<wire x1="68.58" y1="129.54" x2="81.28" y2="129.54" width="0.1524" layer="91"/>
<junction x="81.28" y="129.54"/>
<junction x="68.58" y="129.54"/>
<pinref part="+5V1" gate="+5V" pin="+5V"/>
<wire x1="68.58" y1="129.54" x2="58.42" y2="129.54" width="0.1524" layer="91"/>
<pinref part="F1" gate="G$1" pin="P$2"/>
</segment>
<segment>
<pinref part="+5V2" gate="+5V" pin="+5V"/>
<pinref part="+5" gate="PAD" pin="P$1"/>
<wire x1="187.96" y1="129.54" x2="187.96" y2="124.46" width="0.1524" layer="91"/>
<wire x1="187.96" y1="124.46" x2="200.66" y2="124.46" width="0.1524" layer="91"/>
<pinref part="R4" gate="G$1" pin="P$2"/>
<wire x1="200.66" y1="124.46" x2="223.52" y2="124.46" width="0.1524" layer="91"/>
<wire x1="200.66" y1="114.3" x2="200.66" y2="124.46" width="0.1524" layer="91"/>
<junction x="200.66" y="124.46"/>
</segment>
</net>
<net name="N$1" class="0">
<segment>
<pinref part="R1" gate="G$1" pin="P$1"/>
<pinref part="R2" gate="G$1" pin="P$2"/>
<pinref part="U1" gate="G$1" pin="FB"/>
<wire x1="101.6" y1="119.38" x2="121.92" y2="119.38" width="0.1524" layer="91"/>
<junction x="121.92" y="119.38"/>
<pinref part="CF" gate="G$1" pin="P$1"/>
<wire x1="121.92" y1="119.38" x2="132.08" y2="119.38" width="0.1524" layer="91"/>
</segment>
</net>
<net name="+12V" class="0">
<segment>
<pinref part="D1" gate="G$1" pin="K"/>
<pinref part="R1" gate="G$1" pin="P$2"/>
<wire x1="116.84" y1="129.54" x2="121.92" y2="129.54" width="0.1524" layer="91"/>
<pinref part="CF" gate="G$1" pin="P$2"/>
<wire x1="121.92" y1="129.54" x2="132.08" y2="129.54" width="0.1524" layer="91"/>
<wire x1="132.08" y1="129.54" x2="132.08" y2="127" width="0.1524" layer="91"/>
<pinref part="C2" gate="G$1" pin="P$2"/>
<wire x1="132.08" y1="129.54" x2="142.24" y2="129.54" width="0.1524" layer="91"/>
<wire x1="142.24" y1="129.54" x2="142.24" y2="116.84" width="0.1524" layer="91"/>
<junction x="132.08" y="129.54"/>
<junction x="121.92" y="129.54"/>
<pinref part="+12V1" gate="+12V" pin="+12V"/>
<junction x="142.24" y="129.54"/>
</segment>
<segment>
<pinref part="+12" gate="PAD" pin="P$1"/>
<pinref part="+12V2" gate="+12V" pin="+12V"/>
<wire x1="223.52" y1="129.54" x2="210.82" y2="129.54" width="0.1524" layer="91"/>
<pinref part="R5" gate="G$1" pin="P$2"/>
<wire x1="210.82" y1="129.54" x2="198.12" y2="129.54" width="0.1524" layer="91"/>
<wire x1="210.82" y1="114.3" x2="210.82" y2="129.54" width="0.1524" layer="91"/>
<junction x="210.82" y="129.54"/>
</segment>
</net>
<net name="N$3" class="0">
<segment>
<pinref part="C4" gate="G$1" pin="P$1"/>
<pinref part="D2" gate="G$1" pin="A"/>
<wire x1="114.3" y1="93.98" x2="119.38" y2="93.98" width="0.1524" layer="91"/>
<wire x1="119.38" y1="93.98" x2="119.38" y2="88.9" width="0.1524" layer="91"/>
<pinref part="L2" gate="G$1" pin="P$1"/>
<wire x1="119.38" y1="93.98" x2="121.92" y2="93.98" width="0.1524" layer="91"/>
<junction x="119.38" y="93.98"/>
</segment>
</net>
<net name="N$4" class="0">
<segment>
<pinref part="L2" gate="G$1" pin="P$2"/>
<pinref part="C5" gate="G$1" pin="P$2"/>
<wire x1="132.08" y1="93.98" x2="134.62" y2="93.98" width="0.1524" layer="91"/>
<wire x1="134.62" y1="93.98" x2="134.62" y2="88.9" width="0.1524" layer="91"/>
<pinref part="U2" gate="G$1" pin="IN"/>
<wire x1="142.24" y1="93.98" x2="134.62" y2="93.98" width="0.1524" layer="91"/>
<junction x="134.62" y="93.98"/>
</segment>
</net>
<net name="-5V" class="0">
<segment>
<pinref part="U2" gate="G$1" pin="OUT"/>
<wire x1="157.48" y1="93.98" x2="165.1" y2="93.98" width="0.1524" layer="91"/>
<pinref part="C6" gate="G$1" pin="P$2"/>
<wire x1="165.1" y1="88.9" x2="165.1" y2="93.98" width="0.1524" layer="91"/>
<pinref part="-5V1" gate="-5V" pin="-5V"/>
<junction x="165.1" y="93.98"/>
</segment>
<segment>
<pinref part="-5V2" gate="-5V" pin="-5V"/>
<pinref part="-5" gate="PAD" pin="P$1"/>
<wire x1="177.8" y1="129.54" x2="177.8" y2="119.38" width="0.1524" layer="91"/>
<wire x1="177.8" y1="119.38" x2="190.5" y2="119.38" width="0.1524" layer="91"/>
<pinref part="R3" gate="G$1" pin="P$2"/>
<wire x1="190.5" y1="119.38" x2="223.52" y2="119.38" width="0.1524" layer="91"/>
<wire x1="190.5" y1="114.3" x2="190.5" y2="119.38" width="0.1524" layer="91"/>
<junction x="190.5" y="119.38"/>
</segment>
</net>
<net name="N$5" class="0">
<segment>
<pinref part="USB1" gate="G$1" pin="VBUS"/>
<pinref part="F1" gate="G$1" pin="P$1"/>
<wire x1="48.26" y1="129.54" x2="43.18" y2="129.54" width="0.1524" layer="91"/>
</segment>
</net>
<net name="N$6" class="0">
<segment>
<pinref part="R3" gate="G$1" pin="P$1"/>
<pinref part="D3" gate="G$1" pin="K"/>
</segment>
</net>
<net name="N$7" class="0">
<segment>
<pinref part="R4" gate="G$1" pin="P$1"/>
<pinref part="D4" gate="G$1" pin="A"/>
</segment>
</net>
<net name="N$8" class="0">
<segment>
<pinref part="R5" gate="G$1" pin="P$1"/>
<pinref part="D5" gate="G$1" pin="A"/>
</segment>
</net>
</nets>
</sheet>
</sheets>
</schematic>
</drawing>
</eagle>
